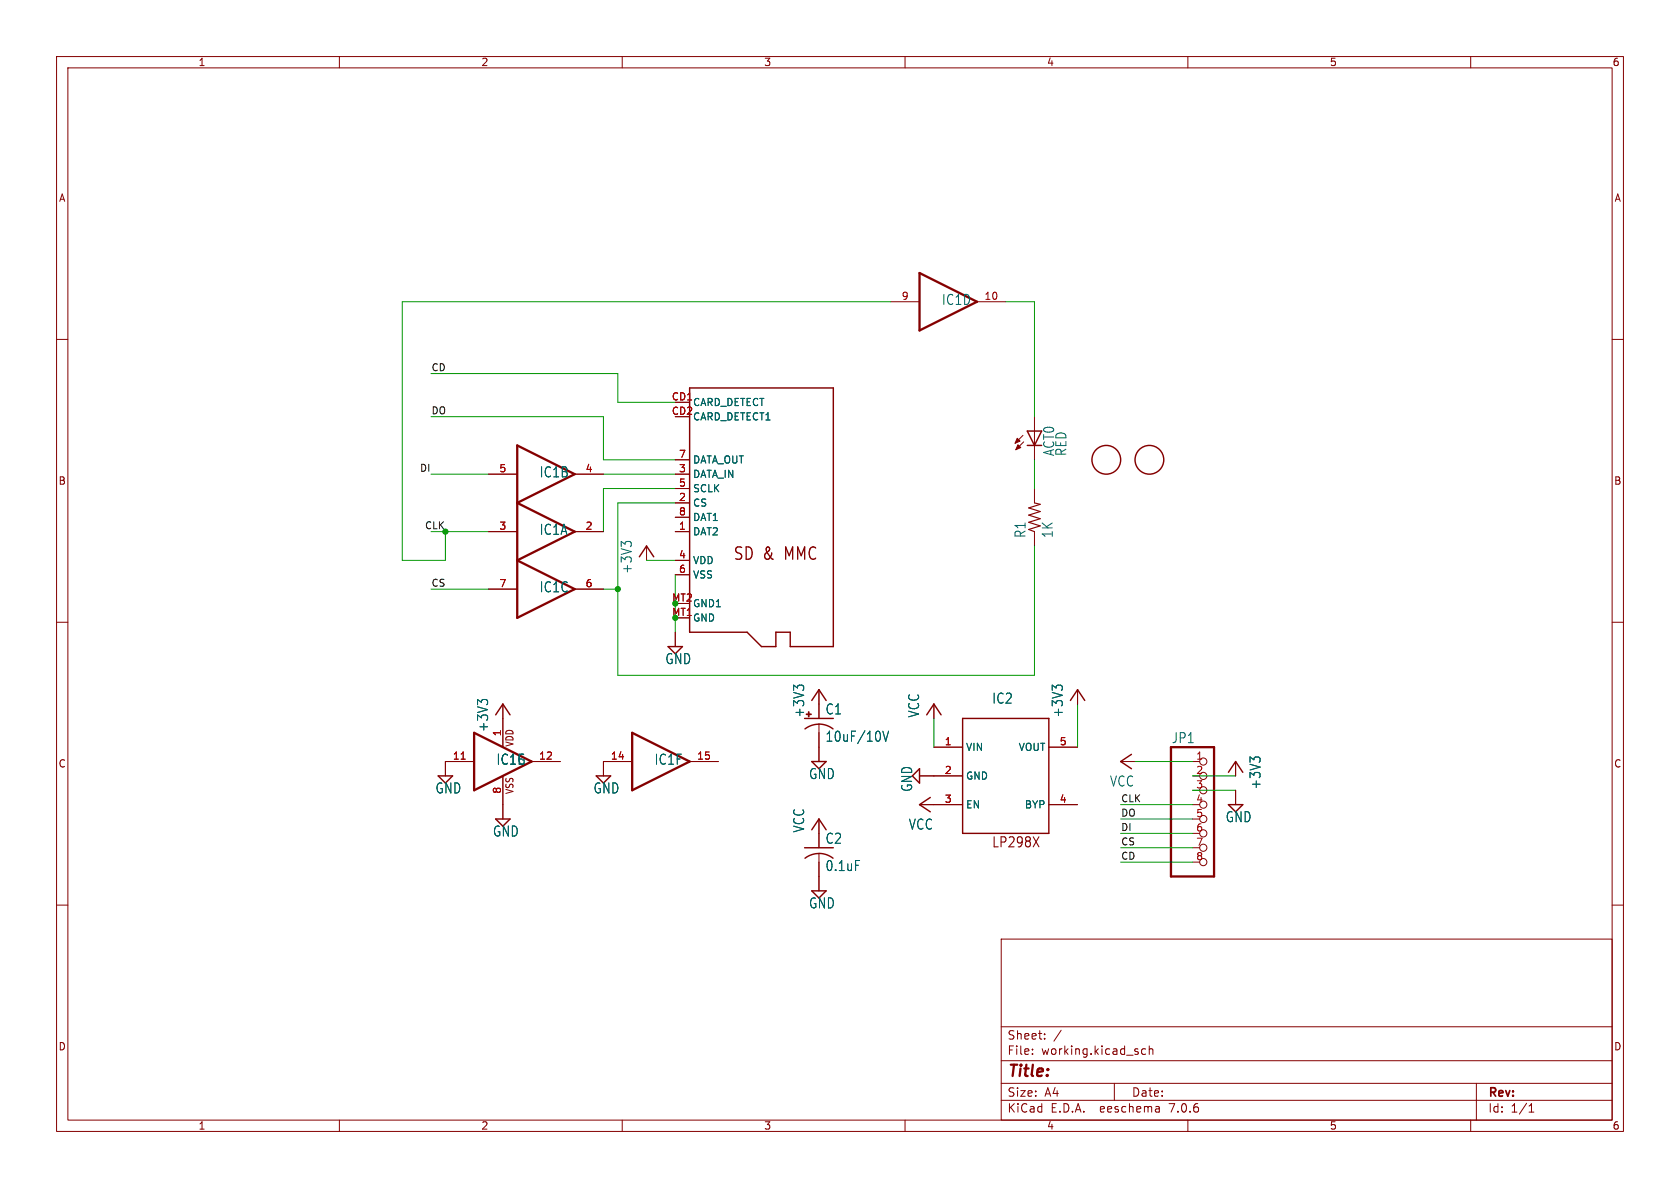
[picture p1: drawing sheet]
(kicad_sch (version 20230121) (generator eeschema)

 (paper "A4")

 (lib_symbols
  (symbol "working-eagle-import:+3V3" (power) (in_bom yes) (on_board yes)
   (property "Reference" "#+3V3" (at 0 0 0) (effects (font (size 1.27 1.27)) hide))
   (property "Value" "+3V3" (at -2.54 -5.08 90) (effects (font (size 1.778 1.5113)) (justify left bottom)))
   (property "Footprint" "" (at 0 0 0) (effects (font (size 1.27 1.27)) hide))
   (property "Datasheet" "" (at 0 0 0) (effects (font (size 1.27 1.27)) hide))
   (property "ki_locked" "" (at 0 0 0) (effects (font (size 1.27 1.27))))
   (symbol "+3V3_1_0"
    (polyline (pts (xy 0 0) (xy -1.27 -1.905)) (stroke (width 0.254) (type solid)) (fill (type none)))
    (polyline (pts (xy 1.27 -1.905) (xy 0 0)) (stroke (width 0.254) (type solid)) (fill (type none)))
    (pin power_in line (at 0 -2.54 90) (length 2.54) (name "+3V3" (effects (font (size 0 0)))) (number "1" (effects (font (size 0 0)))))))
  (symbol "working-eagle-import:4050D" (in_bom yes) (on_board yes)
   (property "Reference" "IC" (at -1.27 -0.635 0) (effects (font (size 1.778 1.5113)) (justify left bottom)))
   (property "Value" "" (at 2.54 -5.08 0) (effects (font (size 1.778 1.5113)) (justify left bottom) hide))
   (property "Footprint" "working:SO16" (at 0 0 0) (effects (font (size 1.27 1.27)) hide))
   (property "Datasheet" "" (at 0 0 0) (effects (font (size 1.27 1.27)) hide))
   (property "ki_locked" "" (at 0 0 0) (effects (font (size 1.27 1.27))))
   (symbol "4050D_1_0"
    (polyline (pts (xy -5.08 -5.08) (xy 5.08 0)) (stroke (width 0.4064) (type solid)) (fill (type none)))
    (polyline (pts (xy -5.08 5.08) (xy -5.08 -5.08)) (stroke (width 0.4064) (type solid)) (fill (type none)))
    (polyline (pts (xy 5.08 0) (xy -5.08 5.08)) (stroke (width 0.4064) (type solid)) (fill (type none)))
    (pin output line (at 10.16 0 180) (length 5.08) (name "O" (effects (font (size 0 0)))) (number "2" (effects (font (size 1.27 1.27)))))
    (pin input line (at -10.16 0 0) (length 5.08) (name "I" (effects (font (size 0 0)))) (number "3" (effects (font (size 1.27 1.27))))))
   (symbol "4050D_2_0"
    (polyline (pts (xy -5.08 -5.08) (xy 5.08 0)) (stroke (width 0.4064) (type solid)) (fill (type none)))
    (polyline (pts (xy -5.08 5.08) (xy -5.08 -5.08)) (stroke (width 0.4064) (type solid)) (fill (type none)))
    (polyline (pts (xy 5.08 0) (xy -5.08 5.08)) (stroke (width 0.4064) (type solid)) (fill (type none)))
    (pin output line (at 10.16 0 180) (length 5.08) (name "O" (effects (font (size 0 0)))) (number "4" (effects (font (size 1.27 1.27)))))
    (pin input line (at -10.16 0 0) (length 5.08) (name "I" (effects (font (size 0 0)))) (number "5" (effects (font (size 1.27 1.27))))))
   (symbol "4050D_3_0"
    (polyline (pts (xy -5.08 -5.08) (xy 5.08 0)) (stroke (width 0.4064) (type solid)) (fill (type none)))
    (polyline (pts (xy -5.08 5.08) (xy -5.08 -5.08)) (stroke (width 0.4064) (type solid)) (fill (type none)))
    (polyline (pts (xy 5.08 0) (xy -5.08 5.08)) (stroke (width 0.4064) (type solid)) (fill (type none)))
    (pin output line (at 10.16 0 180) (length 5.08) (name "O" (effects (font (size 0 0)))) (number "6" (effects (font (size 1.27 1.27)))))
    (pin input line (at -10.16 0 0) (length 5.08) (name "I" (effects (font (size 0 0)))) (number "7" (effects (font (size 1.27 1.27))))))
   (symbol "4050D_4_0"
    (polyline (pts (xy -5.08 -5.08) (xy 5.08 0)) (stroke (width 0.4064) (type solid)) (fill (type none)))
    (polyline (pts (xy -5.08 5.08) (xy -5.08 -5.08)) (stroke (width 0.4064) (type solid)) (fill (type none)))
    (polyline (pts (xy 5.08 0) (xy -5.08 5.08)) (stroke (width 0.4064) (type solid)) (fill (type none)))
    (pin output line (at 10.16 0 180) (length 5.08) (name "O" (effects (font (size 0 0)))) (number "10" (effects (font (size 1.27 1.27)))))
    (pin input line (at -10.16 0 0) (length 5.08) (name "I" (effects (font (size 0 0)))) (number "9" (effects (font (size 1.27 1.27))))))
   (symbol "4050D_5_0"
    (polyline (pts (xy -5.08 -5.08) (xy 5.08 0)) (stroke (width 0.4064) (type solid)) (fill (type none)))
    (polyline (pts (xy -5.08 5.08) (xy -5.08 -5.08)) (stroke (width 0.4064) (type solid)) (fill (type none)))
    (polyline (pts (xy 5.08 0) (xy -5.08 5.08)) (stroke (width 0.4064) (type solid)) (fill (type none)))
    (pin input line (at -10.16 0 0) (length 5.08) (name "I" (effects (font (size 0 0)))) (number "11" (effects (font (size 1.27 1.27)))))
    (pin output line (at 10.16 0 180) (length 5.08) (name "O" (effects (font (size 0 0)))) (number "12" (effects (font (size 1.27 1.27))))))
   (symbol "4050D_6_0"
    (polyline (pts (xy -5.08 -5.08) (xy 5.08 0)) (stroke (width 0.4064) (type solid)) (fill (type none)))
    (polyline (pts (xy -5.08 5.08) (xy -5.08 -5.08)) (stroke (width 0.4064) (type solid)) (fill (type none)))
    (polyline (pts (xy 5.08 0) (xy -5.08 5.08)) (stroke (width 0.4064) (type solid)) (fill (type none)))
    (pin input line (at -10.16 0 0) (length 5.08) (name "I" (effects (font (size 0 0)))) (number "14" (effects (font (size 1.27 1.27)))))
    (pin output line (at 10.16 0 180) (length 5.08) (name "O" (effects (font (size 0 0)))) (number "15" (effects (font (size 1.27 1.27))))))
   (symbol "4050D_7_0"
    (text "VDD" (at 1.905 2.54 900) (effects (font (size 1.27 1.0795)) (justify left bottom)))
    (text "VSS" (at 1.905 -5.842 900) (effects (font (size 1.27 1.0795)) (justify left bottom)))
    (pin power_in line (at 0 7.62 270) (length 5.08) (name "VDD" (effects (font (size 0 0)))) (number "1" (effects (font (size 1.27 1.27)))))
    (pin power_in line (at 0 -7.62 90) (length 5.08) (name "VSS" (effects (font (size 0 0)))) (number "8" (effects (font (size 1.27 1.27)))))))
  (symbol "working-eagle-import:C-USC0805K" (in_bom yes) (on_board yes)
   (property "Reference" "C" (at 1.016 0.635 0) (effects (font (size 1.778 1.5113)) (justify left bottom)))
   (property "Value" "" (at 1.016 -4.191 0) (effects (font (size 1.778 1.5113)) (justify left bottom)))
   (property "Footprint" "working:C0805K" (at 0 0 0) (effects (font (size 1.27 1.27)) hide))
   (property "Datasheet" "" (at 0 0 0) (effects (font (size 1.27 1.27)) hide))
   (property "ki_locked" "" (at 0 0 0) (effects (font (size 1.27 1.27))))
   (symbol "C-USC0805K_1_0"
    (arc (start 0 -1.0161) (mid -1.302 -1.2303) (end -2.4668 -1.8504) (stroke (width 0.254) (type solid)) (fill (type none)))
    (polyline (pts (xy -2.54 0) (xy 2.54 0)) (stroke (width 0.254) (type solid)) (fill (type none)))
    (polyline (pts (xy 0 -1.016) (xy 0 -2.54)) (stroke (width 0.1524) (type solid)) (fill (type none)))
    (arc (start 2.4892 -1.8541) (mid 1.3158 -1.2194) (end 0 -1) (stroke (width 0.254) (type solid)) (fill (type none)))
    (pin passive line (at 0 2.54 270) (length 2.54) (name "1" (effects (font (size 0 0)))) (number "1" (effects (font (size 0 0)))))
    (pin passive line (at 0 -5.08 90) (length 2.54) (name "2" (effects (font (size 0 0)))) (number "2" (effects (font (size 0 0)))))))
  (symbol "working-eagle-import:CPOL-USA/3216-18R" (in_bom yes) (on_board yes)
   (property "Reference" "C" (at 1.016 0.635 0) (effects (font (size 1.778 1.5113)) (justify left bottom)))
   (property "Value" "" (at 1.016 -4.191 0) (effects (font (size 1.778 1.5113)) (justify left bottom)))
   (property "Footprint" "working:A_3216-18R" (at 0 0 0) (effects (font (size 1.27 1.27)) hide))
   (property "Datasheet" "" (at 0 0 0) (effects (font (size 1.27 1.27)) hide))
   (property "ki_locked" "" (at 0 0 0) (effects (font (size 1.27 1.27))))
   (symbol "CPOL-USA/3216-18R_1_0"
    (rectangle (start -2.253 0.668) (end -1.364 0.795) (stroke (width 0) (type default)) (fill (type outline)))
    (rectangle (start -1.872 0.287) (end -1.745 1.176) (stroke (width 0) (type default)) (fill (type outline)))
    (arc (start 0 -1.0161) (mid -1.3021 -1.2303) (end -2.4669 -1.8504) (stroke (width 0.254) (type solid)) (fill (type none)))
    (polyline (pts (xy -2.54 0) (xy 2.54 0)) (stroke (width 0.254) (type solid)) (fill (type none)))
    (polyline (pts (xy 0 -1.016) (xy 0 -2.54)) (stroke (width 0.1524) (type solid)) (fill (type none)))
    (arc (start 2.4892 -1.8541) (mid 1.3158 -1.2194) (end 0 -1) (stroke (width 0.254) (type solid)) (fill (type none)))
    (pin passive line (at 0 2.54 270) (length 2.54) (name "+" (effects (font (size 0 0)))) (number "+" (effects (font (size 0 0)))))
    (pin passive line (at 0 -5.08 90) (length 2.54) (name "-" (effects (font (size 0 0)))) (number "-" (effects (font (size 0 0)))))))
  (symbol "working-eagle-import:FIDUCIAL" (in_bom yes) (on_board yes)
   (property "Reference" "" (at 0 0 0) (effects (font (size 1.27 1.27)) hide))
   (property "Value" "" (at 0 0 0) (effects (font (size 1.27 1.27)) hide))
   (property "Footprint" "working:FIDUCIAL_1MM" (at 0 0 0) (effects (font (size 1.27 1.27)) hide))
   (property "Datasheet" "" (at 0 0 0) (effects (font (size 1.27 1.27)) hide))
   (property "ki_locked" "" (at 0 0 0) (effects (font (size 1.27 1.27))))
   (symbol "FIDUCIAL_1_0"
    (circle (center 0 0) (radius 2.54) (stroke (width 0.254) (type solid)) (fill (type none)))))
  (symbol "working-eagle-import:GND" (power) (in_bom yes) (on_board yes)
   (property "Reference" "#SUPPLY" (at 0 0 0) (effects (font (size 1.27 1.27)) hide))
   (property "Value" "GND" (at -1.905 -3.175 0) (effects (font (size 1.778 1.5113)) (justify left bottom)))
   (property "Footprint" "" (at 0 0 0) (effects (font (size 1.27 1.27)) hide))
   (property "Datasheet" "" (at 0 0 0) (effects (font (size 1.27 1.27)) hide))
   (property "ki_locked" "" (at 0 0 0) (effects (font (size 1.27 1.27))))
   (symbol "GND_1_0"
    (polyline (pts (xy -1.27 0) (xy 1.27 0)) (stroke (width 0.254) (type solid)) (fill (type none)))
    (polyline (pts (xy 0 -1.27) (xy -1.27 0)) (stroke (width 0.254) (type solid)) (fill (type none)))
    (polyline (pts (xy 1.27 0) (xy 0 -1.27)) (stroke (width 0.254) (type solid)) (fill (type none)))
    (pin power_in line (at 0 2.54 270) (length 2.54) (name "GND" (effects (font (size 0 0)))) (number "1" (effects (font (size 0 0)))))))
  (symbol "working-eagle-import:LEDCHIP-LED0805" (in_bom yes) (on_board yes)
   (property "Reference" "LED" (at 3.556 -4.572 90) (effects (font (size 1.778 1.5113)) (justify left bottom)))
   (property "Value" "" (at 5.715 -4.572 90) (effects (font (size 1.778 1.5113)) (justify left bottom)))
   (property "Footprint" "working:CHIP-LED0805" (at 0 0 0) (effects (font (size 1.27 1.27)) hide))
   (property "Datasheet" "" (at 0 0 0) (effects (font (size 1.27 1.27)) hide))
   (property "ki_locked" "" (at 0 0 0) (effects (font (size 1.27 1.27))))
   (symbol "LEDCHIP-LED0805_1_0"
    (polyline (pts (xy -2.032 -0.762) (xy -3.429 -2.159)) (stroke (width 0.1524) (type solid)) (fill (type none)))
    (polyline (pts (xy -1.905 -1.905) (xy -3.302 -3.302)) (stroke (width 0.1524) (type solid)) (fill (type none)))
    (polyline (pts (xy 0 -2.54) (xy -1.27 -2.54)) (stroke (width 0.254) (type solid)) (fill (type none)))
    (polyline (pts (xy 0 -2.54) (xy -1.27 0)) (stroke (width 0.254) (type solid)) (fill (type none)))
    (polyline (pts (xy 0 0) (xy -1.27 0)) (stroke (width 0.254) (type solid)) (fill (type none)))
    (polyline (pts (xy 0 0) (xy 0 -2.54)) (stroke (width 0.1524) (type solid)) (fill (type none)))
    (polyline (pts (xy 1.27 -2.54) (xy 0 -2.54)) (stroke (width 0.254) (type solid)) (fill (type none)))
    (polyline (pts (xy 1.27 0) (xy 0 -2.54)) (stroke (width 0.254) (type solid)) (fill (type none)))
    (polyline (pts (xy 1.27 0) (xy 0 0)) (stroke (width 0.254) (type solid)) (fill (type none)))
    (polyline (pts (xy -3.429 -2.159) (xy -3.048 -1.27) (xy -2.54 -1.778)) (stroke (width 0.1524) (type solid)) (fill (type outline)))
    (polyline (pts (xy -3.302 -3.302) (xy -2.921 -2.413) (xy -2.413 -2.921)) (stroke (width 0.1524) (type solid)) (fill (type outline)))
    (pin passive line (at 0 2.54 270) (length 2.54) (name "A" (effects (font (size 0 0)))) (number "A" (effects (font (size 0 0)))))
    (pin passive line (at 0 -5.08 90) (length 2.54) (name "C" (effects (font (size 0 0)))) (number "C" (effects (font (size 0 0)))))))
  (symbol "working-eagle-import:LP298XS" (in_bom yes) (on_board yes)
   (property "Reference" "IC" (at -12.7 -5.08 90) (effects (font (size 1.778 1.5113)) (justify left bottom)))
   (property "Value" "" (at 0 0 0) (effects (font (size 1.27 1.27)) hide))
   (property "Footprint" "working:SOT23-5L" (at 0 0 0) (effects (font (size 1.27 1.27)) hide))
   (property "Datasheet" "" (at 0 0 0) (effects (font (size 1.27 1.27)) hide))
   (property "ki_locked" "" (at 0 0 0) (effects (font (size 1.27 1.27))))
   (symbol "LP298XS_1_0"
    (polyline (pts (xy -10.16 -10.16) (xy 10.16 -10.16)) (stroke (width 0.254) (type solid)) (fill (type none)))
    (polyline (pts (xy -10.16 5.08) (xy -10.16 -10.16)) (stroke (width 0.254) (type solid)) (fill (type none)))
    (polyline (pts (xy 10.16 -10.16) (xy 10.16 5.08)) (stroke (width 0.254) (type solid)) (fill (type none)))
    (polyline (pts (xy 10.16 5.08) (xy -10.16 5.08)) (stroke (width 0.254) (type solid)) (fill (type none)))
    (text "LP298X" (at 12.7 -5.08 900) (effects (font (size 1.778 1.5113)) (justify left bottom)))
    (pin bidirectional line (at -5.08 -15.24 90) (length 5.08) (name "VIN" (effects (font (size 1.27 1.27)))) (number "1" (effects (font (size 1.27 1.27)))))
    (pin bidirectional line (at 0 -15.24 90) (length 5.08) (name "GND" (effects (font (size 1.27 1.27)))) (number "2" (effects (font (size 1.27 1.27)))))
    (pin bidirectional line (at 5.08 -15.24 90) (length 5.08) (name "EN" (effects (font (size 1.27 1.27)))) (number "3" (effects (font (size 1.27 1.27)))))
    (pin bidirectional line (at 5.08 10.16 270) (length 5.08) (name "BYP" (effects (font (size 1.27 1.27)))) (number "4" (effects (font (size 1.27 1.27)))))
    (pin bidirectional line (at -5.08 10.16 270) (length 5.08) (name "VOUT" (effects (font (size 1.27 1.27)))) (number "5" (effects (font (size 1.27 1.27)))))))
  (symbol "working-eagle-import:MICROSD" (in_bom yes) (on_board yes)
   (property "Reference" "" (at 0 0 0) (effects (font (size 1.27 1.27)) hide))
   (property "Value" "" (at 0 0 0) (effects (font (size 1.27 1.27)) hide))
   (property "Footprint" "working:MICROSD" (at 0 0 0) (effects (font (size 1.27 1.27)) hide))
   (property "Datasheet" "" (at 0 0 0) (effects (font (size 1.27 1.27)) hide))
   (property "ki_locked" "" (at 0 0 0) (effects (font (size 1.27 1.27))))
   (symbol "MICROSD_1_0"
    (polyline (pts (xy -15.24 -22.86) (xy -5.08 -22.86)) (stroke (width 0.254) (type solid)) (fill (type none)))
    (polyline (pts (xy -15.24 20.32) (xy -15.24 -22.86)) (stroke (width 0.254) (type solid)) (fill (type none)))
    (polyline (pts (xy -5.08 -22.86) (xy -2.54 -25.4)) (stroke (width 0.254) (type solid)) (fill (type none)))
    (polyline (pts (xy -2.54 -25.4) (xy 0 -25.4)) (stroke (width 0.254) (type solid)) (fill (type none)))
    (polyline (pts (xy 0 -25.4) (xy 0 -22.86)) (stroke (width 0.254) (type solid)) (fill (type none)))
    (polyline (pts (xy 0 -22.86) (xy 2.54 -22.86)) (stroke (width 0.254) (type solid)) (fill (type none)))
    (polyline (pts (xy 2.54 -25.4) (xy 10.16 -25.4)) (stroke (width 0.254) (type solid)) (fill (type none)))
    (polyline (pts (xy 2.54 -22.86) (xy 2.54 -25.4)) (stroke (width 0.254) (type solid)) (fill (type none)))
    (polyline (pts (xy 10.16 -25.4) (xy 10.16 20.32)) (stroke (width 0.254) (type solid)) (fill (type none)))
    (polyline (pts (xy 10.16 20.32) (xy -15.24 20.32)) (stroke (width 0.254) (type solid)) (fill (type none)))
    (text "SD & MMC" (at -7.62 -10.16 0) (effects (font (size 2.1844 1.8567)) (justify left bottom)))
    (pin bidirectional line (at -17.78 -5.08 0) (length 2.54) (name "DAT2" (effects (font (size 1.27 1.27)))) (number "1" (effects (font (size 1.27 1.27)))))
    (pin input line (at -17.78 0 0) (length 2.54) (name "CS" (effects (font (size 1.27 1.27)))) (number "2" (effects (font (size 1.27 1.27)))))
    (pin input line (at -17.78 5.08 0) (length 2.54) (name "DATA_IN" (effects (font (size 1.27 1.27)))) (number "3" (effects (font (size 1.27 1.27)))))
    (pin power_in line (at -17.78 -10.16 0) (length 2.54) (name "VDD" (effects (font (size 1.27 1.27)))) (number "4" (effects (font (size 1.27 1.27)))))
    (pin input line (at -17.78 2.54 0) (length 2.54) (name "SCLK" (effects (font (size 1.27 1.27)))) (number "5" (effects (font (size 1.27 1.27)))))
    (pin power_in line (at -17.78 -12.7 0) (length 2.54) (name "VSS" (effects (font (size 1.27 1.27)))) (number "6" (effects (font (size 1.27 1.27)))))
    (pin output line (at -17.78 7.62 0) (length 2.54) (name "DATA_OUT" (effects (font (size 1.27 1.27)))) (number "7" (effects (font (size 1.27 1.27)))))
    (pin bidirectional line (at -17.78 -2.54 0) (length 2.54) (name "DAT1" (effects (font (size 1.27 1.27)))) (number "8" (effects (font (size 1.27 1.27)))))
    (pin passive line (at -17.78 17.78 0) (length 2.54) (name "CARD_DETECT" (effects (font (size 1.27 1.27)))) (number "CD1" (effects (font (size 1.27 1.27)))))
    (pin passive line (at -17.78 15.24 0) (length 2.54) (name "CARD_DETECT1" (effects (font (size 1.27 1.27)))) (number "CD2" (effects (font (size 1.27 1.27)))))
    (pin power_in line (at -17.78 -20.32 0) (length 2.54) (name "GND" (effects (font (size 1.27 1.27)))) (number "MT1" (effects (font (size 1.27 1.27)))))
    (pin power_in line (at -17.78 -17.78 0) (length 2.54) (name "GND1" (effects (font (size 1.27 1.27)))) (number "MT2" (effects (font (size 1.27 1.27)))))))
  (symbol "working-eagle-import:PINHD-1X8BIG" (in_bom yes) (on_board yes)
   (property "Reference" "JP" (at -6.35 10.795 0) (effects (font (size 1.778 1.5113)) (justify left bottom)))
   (property "Value" "" (at -6.35 -15.24 0) (effects (font (size 1.778 1.5113)) (justify left bottom)))
   (property "Footprint" "working:1X08-BIG" (at 0 0 0) (effects (font (size 1.27 1.27)) hide))
   (property "Datasheet" "" (at 0 0 0) (effects (font (size 1.27 1.27)) hide))
   (property "ki_locked" "" (at 0 0 0) (effects (font (size 1.27 1.27))))
   (symbol "PINHD-1X8BIG_1_0"
    (polyline (pts (xy -6.35 -12.7) (xy 1.27 -12.7)) (stroke (width 0.4064) (type solid)) (fill (type none)))
    (polyline (pts (xy -6.35 10.16) (xy -6.35 -12.7)) (stroke (width 0.4064) (type solid)) (fill (type none)))
    (polyline (pts (xy 1.27 -12.7) (xy 1.27 10.16)) (stroke (width 0.4064) (type solid)) (fill (type none)))
    (polyline (pts (xy 1.27 10.16) (xy -6.35 10.16)) (stroke (width 0.4064) (type solid)) (fill (type none)))
    (pin passive inverted (at -2.54 7.62 0) (length 2.54) (name "1" (effects (font (size 0 0)))) (number "1" (effects (font (size 1.27 1.27)))))
    (pin passive inverted (at -2.54 5.08 0) (length 2.54) (name "2" (effects (font (size 0 0)))) (number "2" (effects (font (size 1.27 1.27)))))
    (pin passive inverted (at -2.54 2.54 0) (length 2.54) (name "3" (effects (font (size 0 0)))) (number "3" (effects (font (size 1.27 1.27)))))
    (pin passive inverted (at -2.54 0 0) (length 2.54) (name "4" (effects (font (size 0 0)))) (number "4" (effects (font (size 1.27 1.27)))))
    (pin passive inverted (at -2.54 -2.54 0) (length 2.54) (name "5" (effects (font (size 0 0)))) (number "5" (effects (font (size 1.27 1.27)))))
    (pin passive inverted (at -2.54 -5.08 0) (length 2.54) (name "6" (effects (font (size 0 0)))) (number "6" (effects (font (size 1.27 1.27)))))
    (pin passive inverted (at -2.54 -7.62 0) (length 2.54) (name "7" (effects (font (size 0 0)))) (number "7" (effects (font (size 1.27 1.27)))))
    (pin passive inverted (at -2.54 -10.16 0) (length 2.54) (name "8" (effects (font (size 0 0)))) (number "8" (effects (font (size 1.27 1.27)))))))
  (symbol "working-eagle-import:R-US_R0805" (in_bom yes) (on_board yes)
   (property "Reference" "R" (at -3.81 1.4986 0) (effects (font (size 1.778 1.5113)) (justify left bottom)))
   (property "Value" "" (at -3.81 -3.302 0) (effects (font (size 1.778 1.5113)) (justify left bottom)))
   (property "Footprint" "working:R0805" (at 0 0 0) (effects (font (size 1.27 1.27)) hide))
   (property "Datasheet" "" (at 0 0 0) (effects (font (size 1.27 1.27)) hide))
   (property "ki_locked" "" (at 0 0 0) (effects (font (size 1.27 1.27))))
   (symbol "R-US_R0805_1_0"
    (polyline (pts (xy -2.54 0) (xy -2.159 1.016)) (stroke (width 0.2032) (type solid)) (fill (type none)))
    (polyline (pts (xy -2.159 1.016) (xy -1.524 -1.016)) (stroke (width 0.2032) (type solid)) (fill (type none)))
    (polyline (pts (xy -1.524 -1.016) (xy -0.889 1.016)) (stroke (width 0.2032) (type solid)) (fill (type none)))
    (polyline (pts (xy -0.889 1.016) (xy -0.254 -1.016)) (stroke (width 0.2032) (type solid)) (fill (type none)))
    (polyline (pts (xy -0.254 -1.016) (xy 0.381 1.016)) (stroke (width 0.2032) (type solid)) (fill (type none)))
    (polyline (pts (xy 0.381 1.016) (xy 1.016 -1.016)) (stroke (width 0.2032) (type solid)) (fill (type none)))
    (polyline (pts (xy 1.016 -1.016) (xy 1.651 1.016)) (stroke (width 0.2032) (type solid)) (fill (type none)))
    (polyline (pts (xy 1.651 1.016) (xy 2.286 -1.016)) (stroke (width 0.2032) (type solid)) (fill (type none)))
    (polyline (pts (xy 2.286 -1.016) (xy 2.54 0)) (stroke (width 0.2032) (type solid)) (fill (type none)))
    (pin passive line (at -5.08 0 0) (length 2.54) (name "1" (effects (font (size 0 0)))) (number "1" (effects (font (size 0 0)))))
    (pin passive line (at 5.08 0 180) (length 2.54) (name "2" (effects (font (size 0 0)))) (number "2" (effects (font (size 0 0)))))))
  (symbol "working-eagle-import:VCC" (power) (in_bom yes) (on_board yes)
   (property "Reference" "#P+" (at 0 0 0) (effects (font (size 1.27 1.27)) hide))
   (property "Value" "VCC" (at -2.54 -2.54 90) (effects (font (size 1.778 1.5113)) (justify left bottom)))
   (property "Footprint" "" (at 0 0 0) (effects (font (size 1.27 1.27)) hide))
   (property "Datasheet" "" (at 0 0 0) (effects (font (size 1.27 1.27)) hide))
   (property "ki_locked" "" (at 0 0 0) (effects (font (size 1.27 1.27))))
   (symbol "VCC_1_0"
    (polyline (pts (xy 0 0) (xy -1.27 -1.905)) (stroke (width 0.254) (type solid)) (fill (type none)))
    (polyline (pts (xy 1.27 -1.905) (xy 0 0)) (stroke (width 0.254) (type solid)) (fill (type none)))
    (pin power_in line (at 0 -2.54 90) (length 2.54) (name "VCC" (effects (font (size 0 0)))) (number "1" (effects (font (size 0 0))))))))

 (junction (at 119.38 106.68) (diameter 0) (color 0 0 0 0))
 (junction (at 78.74 93.98) (diameter 0) (color 0 0 0 0))
 (junction (at 109.22 104.14) (diameter 0) (color 0 0 0 0))
 (junction (at 119.38 109.22) (diameter 0) (color 0 0 0 0))

 (wire (pts (xy 182.88 81.28) (xy 182.88 86.36)) (stroke (width 0.1524) (type solid)))
 (wire (pts (xy 157.48 53.34) (xy 71.12 53.34)) (stroke (width 0.1524) (type solid)))
 (wire (pts (xy 210.82 147.32) (xy 198.12 147.32)) (stroke (width 0.1524) (type solid)))
 (wire (pts (xy 218.44 137.16) (xy 210.82 137.16)) (stroke (width 0.1524) (type solid)))
 (wire (pts (xy 119.38 109.22) (xy 119.38 111.76)) (stroke (width 0.1524) (type solid)))
 (wire (pts (xy 210.82 152.4) (xy 198.12 152.4)) (stroke (width 0.1524) (type solid)))
 (wire (pts (xy 71.12 99.06) (xy 78.74 99.06)) (stroke (width 0.1524) (type solid)))
 (wire (pts (xy 109.22 88.9) (xy 119.38 88.9)) (stroke (width 0.1524) (type solid)))
 (wire (pts (xy 86.36 93.98) (xy 78.74 93.98)) (stroke (width 0.1524) (type solid)))
 (wire (pts (xy 106.68 81.28) (xy 106.68 73.66)) (stroke (width 0.1524) (type solid)))
 (wire (pts (xy 86.36 83.82) (xy 76.2 83.82)) (stroke (width 0.1524) (type solid)))
 (wire (pts (xy 119.38 71.12) (xy 109.22 71.12)) (stroke (width 0.1524) (type solid)))
 (wire (pts (xy 119.38 106.68) (xy 119.38 109.22)) (stroke (width 0.1524) (type solid)))
 (wire (pts (xy 109.22 104.14) (xy 109.22 119.38)) (stroke (width 0.1524) (type solid)))
 (wire (pts (xy 106.68 104.14) (xy 109.22 104.14)) (stroke (width 0.1524) (type solid)))
 (wire (pts (xy 109.22 104.14) (xy 109.22 88.9)) (stroke (width 0.1524) (type solid)))
 (wire (pts (xy 78.74 99.06) (xy 78.74 93.98)) (stroke (width 0.1524) (type solid)))
 (wire (pts (xy 182.88 119.38) (xy 182.88 96.52)) (stroke (width 0.1524) (type solid)))
 (wire (pts (xy 109.22 71.12) (xy 109.22 66.04)) (stroke (width 0.1524) (type solid)))
 (wire (pts (xy 119.38 101.6) (xy 119.38 106.68)) (stroke (width 0.1524) (type solid)))
 (wire (pts (xy 106.68 83.82) (xy 119.38 83.82)) (stroke (width 0.1524) (type solid)))
 (wire (pts (xy 210.82 142.24) (xy 198.12 142.24)) (stroke (width 0.1524) (type solid)))
 (wire (pts (xy 109.22 66.04) (xy 76.2 66.04)) (stroke (width 0.1524) (type solid)))
 (wire (pts (xy 71.12 53.34) (xy 71.12 99.06)) (stroke (width 0.1524) (type solid)))
 (wire (pts (xy 78.74 93.98) (xy 76.2 93.98)) (stroke (width 0.1524) (type solid)))
 (wire (pts (xy 106.68 86.36) (xy 119.38 86.36)) (stroke (width 0.1524) (type solid)))
 (wire (pts (xy 177.8 53.34) (xy 182.88 53.34)) (stroke (width 0.1524) (type solid)))
 (wire (pts (xy 200.66 134.62) (xy 210.82 134.62)) (stroke (width 0.1524) (type solid)))
 (wire (pts (xy 119.38 81.28) (xy 106.68 81.28)) (stroke (width 0.1524) (type solid)))
 (wire (pts (xy 114.3 99.06) (xy 119.38 99.06)) (stroke (width 0.1524) (type solid)))
 (wire (pts (xy 182.88 53.34) (xy 182.88 73.66)) (stroke (width 0.1524) (type solid)))
 (wire (pts (xy 109.22 119.38) (xy 182.88 119.38)) (stroke (width 0.1524) (type solid)))
 (wire (pts (xy 190.5 124.46) (xy 190.5 132.08)) (stroke (width 0.1524) (type solid)))
 (wire (pts (xy 210.82 149.86) (xy 198.12 149.86)) (stroke (width 0.1524) (type solid)))
 (wire (pts (xy 218.44 139.7) (xy 210.82 139.7)) (stroke (width 0.1524) (type solid)))
 (wire (pts (xy 86.36 104.14) (xy 76.2 104.14)) (stroke (width 0.1524) (type solid)))
 (wire (pts (xy 106.68 93.98) (xy 106.68 86.36)) (stroke (width 0.1524) (type solid)))
 (wire (pts (xy 210.82 144.78) (xy 198.12 144.78)) (stroke (width 0.1524) (type solid)))
 (wire (pts (xy 165.1 132.08) (xy 165.1 127)) (stroke (width 0.1524) (type solid)))
 (wire (pts (xy 76.2 73.66) (xy 106.68 73.66)) (stroke (width 0.1524) (type solid)))

 (label "CD" (at 198.12 152.4 0) (fields_autoplaced) (effects (font (size 1.2446 1.2446)) (justify left bottom)))
 (label "CLK" (at 78.74 93.98 180) (fields_autoplaced) (effects (font (size 1.2446 1.2446)) (justify right bottom)))
 (label "CLK" (at 198.12 142.24 0) (fields_autoplaced) (effects (font (size 1.2446 1.2446)) (justify left bottom)))
 (label "DO" (at 76.2 73.66 0) (fields_autoplaced) (effects (font (size 1.2446 1.2446)) (justify left bottom)))
 (label "CS" (at 198.12 149.86 0) (fields_autoplaced) (effects (font (size 1.2446 1.2446)) (justify left bottom)))
 (label "DI" (at 198.12 147.32 0) (fields_autoplaced) (effects (font (size 1.2446 1.2446)) (justify left bottom)))
 (label "DI" (at 76.2 83.82 180) (fields_autoplaced) (effects (font (size 1.2446 1.2446)) (justify right bottom)))
 (label "CS" (at 76.2 104.14 0) (fields_autoplaced) (effects (font (size 1.2446 1.2446)) (justify left bottom)))
 (label "DO" (at 198.12 144.78 0) (fields_autoplaced) (effects (font (size 1.2446 1.2446)) (justify left bottom)))
 (label "CD" (at 76.2 66.04 0) (fields_autoplaced) (effects (font (size 1.2446 1.2446)) (justify left bottom)))

 (symbol (lib_id "working-eagle-import:4050D") (at 96.52 104.14 0) (unit 3) (in_bom yes) (on_board yes) (dnp no)
  (property "Reference" "IC1" (at 95.25 104.775 0) (effects (font (size 1.778 1.5113)) (justify left bottom)))
  (property "Value" "4050D" (at 99.06 109.22 0) (effects (font (size 1.778 1.5113)) (justify left bottom) hide))
  (property "Footprint" "working:SO16" (at 96.52 104.14 0) (effects (font (size 1.27 1.27)) hide))
  (property "Datasheet" "" (at 96.52 104.14 0) (effects (font (size 1.27 1.27)) hide)) (pin "2") (pin "3") (pin "4") (pin "5") (pin "6") (pin "7") (pin "10") (pin "9") (pin "11") (pin "12") (pin "14") (pin "15") (pin "1") (pin "8"))

 (symbol (lib_id "working-eagle-import:VCC") (at 165.1 124.46 0) (unit 1) (in_bom yes) (on_board yes) (dnp no)
  (property "Reference" "#P+2" (at 165.1 124.46 0) (effects (font (size 1.27 1.27)) hide))
  (property "Value" "VCC" (at 162.56 127 90) (effects (font (size 1.778 1.5113)) (justify left bottom)))
  (property "Footprint" "" (at 165.1 124.46 0) (effects (font (size 1.27 1.27)) hide))
  (property "Datasheet" "" (at 165.1 124.46 0) (effects (font (size 1.27 1.27)) hide)) (pin "1"))

 (symbol (lib_id "working-eagle-import:GND") (at 144.78 157.48 0) (unit 1) (in_bom yes) (on_board yes) (dnp no)
  (property "Reference" "#SUPPLY4" (at 144.78 157.48 0) (effects (font (size 1.27 1.27)) hide))
  (property "Value" "GND" (at 142.875 160.655 0) (effects (font (size 1.778 1.5113)) (justify left bottom)))
  (property "Footprint" "" (at 144.78 157.48 0) (effects (font (size 1.27 1.27)) hide))
  (property "Datasheet" "" (at 144.78 157.48 0) (effects (font (size 1.27 1.27)) hide)) (pin "1"))

 (symbol (lib_id "working-eagle-import:C-USC0805K") (at 144.78 149.86 0) (unit 1) (in_bom yes) (on_board yes) (dnp no)
  (property "Reference" "C2" (at 145.796 149.225 0) (effects (font (size 1.778 1.5113)) (justify left bottom)))
  (property "Value" "0.1uF" (at 145.796 154.051 0) (effects (font (size 1.778 1.5113)) (justify left bottom)))
  (property "Footprint" "working:C0805K" (at 144.78 149.86 0) (effects (font (size 1.27 1.27)) hide))
  (property "Datasheet" "" (at 144.78 149.86 0) (effects (font (size 1.27 1.27)) hide)) (pin "1") (pin "2"))

 (symbol (lib_id "working-eagle-import:R-US_R0805") (at 182.88 91.44 90) (unit 1) (in_bom yes) (on_board yes) (dnp no)
  (property "Reference" "R1" (at 181.3814 95.25 0) (effects (font (size 1.778 1.5113)) (justify left bottom)))
  (property "Value" "1K" (at 186.182 95.25 0) (effects (font (size 1.778 1.5113)) (justify left bottom)))
  (property "Footprint" "working:R0805" (at 182.88 91.44 0) (effects (font (size 1.27 1.27)) hide))
  (property "Datasheet" "" (at 182.88 91.44 0) (effects (font (size 1.27 1.27)) hide)) (pin "1") (pin "2"))

 (symbol (lib_id "working-eagle-import:VCC") (at 162.56 142.24 90) (unit 1) (in_bom yes) (on_board yes) (dnp no)
  (property "Reference" "#P+3" (at 162.56 142.24 0) (effects (font (size 1.27 1.27)) hide))
  (property "Value" "VCC" (at 165.1 144.78 90) (effects (font (size 1.778 1.5113)) (justify left bottom)))
  (property "Footprint" "" (at 162.56 142.24 0) (effects (font (size 1.27 1.27)) hide))
  (property "Datasheet" "" (at 162.56 142.24 0) (effects (font (size 1.27 1.27)) hide)) (pin "1"))

 (symbol (lib_id "working-eagle-import:4050D") (at 96.52 83.82 0) (unit 2) (in_bom yes) (on_board yes) (dnp no)
  (property "Reference" "IC1" (at 95.25 84.455 0) (effects (font (size 1.778 1.5113)) (justify left bottom)))
  (property "Value" "4050D" (at 99.06 88.9 0) (effects (font (size 1.778 1.5113)) (justify left bottom) hide))
  (property "Footprint" "working:SO16" (at 96.52 83.82 0) (effects (font (size 1.27 1.27)) hide))
  (property "Datasheet" "" (at 96.52 83.82 0) (effects (font (size 1.27 1.27)) hide)) (pin "2") (pin "3") (pin "4") (pin "5") (pin "6") (pin "7") (pin "10") (pin "9") (pin "11") (pin "12") (pin "14") (pin "15") (pin "1") (pin "8"))

 (symbol (lib_id "working-eagle-import:GND") (at 144.78 134.62 0) (unit 1) (in_bom yes) (on_board yes) (dnp no)
  (property "Reference" "#SUPPLY5" (at 144.78 134.62 0) (effects (font (size 1.27 1.27)) hide))
  (property "Value" "GND" (at 142.875 137.795 0) (effects (font (size 1.778 1.5113)) (justify left bottom)))
  (property "Footprint" "" (at 144.78 134.62 0) (effects (font (size 1.27 1.27)) hide))
  (property "Datasheet" "" (at 144.78 134.62 0) (effects (font (size 1.27 1.27)) hide)) (pin "1"))

 (symbol (lib_id "working-eagle-import:FIDUCIAL") (at 203.2 81.28 0) (unit 1) (in_bom yes) (on_board yes) (dnp no)
  (property "Reference" "U$1" (at 203.2 81.28 0) (effects (font (size 1.27 1.27)) hide))
  (property "Value" "FIDUCIAL" (at 203.2 81.28 0) (effects (font (size 1.27 1.27)) hide))
  (property "Footprint" "working:FIDUCIAL_1MM" (at 203.2 81.28 0) (effects (font (size 1.27 1.27)) hide))
  (property "Datasheet" "" (at 203.2 81.28 0) (effects (font (size 1.27 1.27)) hide)))

 (symbol (lib_id "working-eagle-import:VCC") (at 198.12 134.62 90) (unit 1) (in_bom yes) (on_board yes) (dnp no)
  (property "Reference" "#P+4" (at 198.12 134.62 0) (effects (font (size 1.27 1.27)) hide))
  (property "Value" "VCC" (at 200.66 137.16 90) (effects (font (size 1.778 1.5113)) (justify left bottom)))
  (property "Footprint" "" (at 198.12 134.62 0) (effects (font (size 1.27 1.27)) hide))
  (property "Datasheet" "" (at 198.12 134.62 0) (effects (font (size 1.27 1.27)) hide)) (pin "1"))

 (symbol (lib_id "working-eagle-import:MICROSD") (at 137.16 88.9 0) (unit 1) (in_bom yes) (on_board yes) (dnp no)
  (property "Reference" "X1" (at 137.16 88.9 0) (effects (font (size 1.27 1.27)) hide))
  (property "Value" "MICROSD" (at 137.16 88.9 0) (effects (font (size 1.27 1.27)) hide))
  (property "Footprint" "working:MICROSD" (at 137.16 88.9 0) (effects (font (size 1.27 1.27)) hide))
  (property "Datasheet" "" (at 137.16 88.9 0) (effects (font (size 1.27 1.27)) hide)) (pin "1") (pin "2") (pin "3") (pin "4") (pin "5") (pin "6") (pin "7") (pin "8") (pin "CD1") (pin "CD2") (pin "MT1") (pin "MT2"))

 (symbol (lib_id "working-eagle-import:GND") (at 78.74 137.16 0) (unit 1) (in_bom yes) (on_board yes) (dnp no)
  (property "Reference" "#SUPPLY8" (at 78.74 137.16 0) (effects (font (size 1.27 1.27)) hide))
  (property "Value" "GND" (at 76.835 140.335 0) (effects (font (size 1.778 1.5113)) (justify left bottom)))
  (property "Footprint" "" (at 78.74 137.16 0) (effects (font (size 1.27 1.27)) hide))
  (property "Datasheet" "" (at 78.74 137.16 0) (effects (font (size 1.27 1.27)) hide)) (pin "1"))

 (symbol (lib_id "working-eagle-import:GND") (at 88.9 144.78 0) (unit 1) (in_bom yes) (on_board yes) (dnp no)
  (property "Reference" "#SUPPLY3" (at 88.9 144.78 0) (effects (font (size 1.27 1.27)) hide))
  (property "Value" "GND" (at 86.995 147.955 0) (effects (font (size 1.778 1.5113)) (justify left bottom)))
  (property "Footprint" "" (at 88.9 144.78 0) (effects (font (size 1.27 1.27)) hide))
  (property "Datasheet" "" (at 88.9 144.78 0) (effects (font (size 1.27 1.27)) hide)) (pin "1"))

 (symbol (lib_id "working-eagle-import:+3V3") (at 190.5 121.92 0) (unit 1) (in_bom yes) (on_board yes) (dnp no)
  (property "Reference" "#+3V1" (at 190.5 121.92 0) (effects (font (size 1.27 1.27)) hide))
  (property "Value" "+3V3" (at 187.96 127 90) (effects (font (size 1.778 1.5113)) (justify left bottom)))
  (property "Footprint" "" (at 190.5 121.92 0) (effects (font (size 1.27 1.27)) hide))
  (property "Datasheet" "" (at 190.5 121.92 0) (effects (font (size 1.27 1.27)) hide)) (pin "1"))

 (symbol (lib_id "working-eagle-import:LEDCHIP-LED0805") (at 182.88 76.2 0) (unit 1) (in_bom yes) (on_board yes) (dnp no)
  (property "Reference" "ACT0" (at 186.436 80.772 90) (effects (font (size 1.778 1.5113)) (justify left bottom)))
  (property "Value" "RED" (at 188.595 80.772 90) (effects (font (size 1.778 1.5113)) (justify left bottom)))
  (property "Footprint" "working:CHIP-LED0805" (at 182.88 76.2 0) (effects (font (size 1.27 1.27)) hide))
  (property "Datasheet" "" (at 182.88 76.2 0) (effects (font (size 1.27 1.27)) hide)) (pin "A") (pin "C"))

 (symbol (lib_id "working-eagle-import:+3V3") (at 114.3 96.52 0) (unit 1) (in_bom yes) (on_board yes) (dnp no)
  (property "Reference" "#+3V2" (at 114.3 96.52 0) (effects (font (size 1.27 1.27)) hide))
  (property "Value" "+3V3" (at 111.76 101.6 90) (effects (font (size 1.778 1.5113)) (justify left bottom)))
  (property "Footprint" "" (at 114.3 96.52 0) (effects (font (size 1.27 1.27)) hide))
  (property "Datasheet" "" (at 114.3 96.52 0) (effects (font (size 1.27 1.27)) hide)) (pin "1"))

 (symbol (lib_id "working-eagle-import:VCC") (at 144.78 144.78 0) (unit 1) (in_bom yes) (on_board yes) (dnp no)
  (property "Reference" "#P+1" (at 144.78 144.78 0) (effects (font (size 1.27 1.27)) hide))
  (property "Value" "VCC" (at 142.24 147.32 90) (effects (font (size 1.778 1.5113)) (justify left bottom)))
  (property "Footprint" "" (at 144.78 144.78 0) (effects (font (size 1.27 1.27)) hide))
  (property "Datasheet" "" (at 144.78 144.78 0) (effects (font (size 1.27 1.27)) hide)) (pin "1"))

 (symbol (lib_id "working-eagle-import:4050D") (at 96.52 93.98 0) (unit 1) (in_bom yes) (on_board yes) (dnp no)
  (property "Reference" "IC1" (at 95.25 94.615 0) (effects (font (size 1.778 1.5113)) (justify left bottom)))
  (property "Value" "4050D" (at 99.06 99.06 0) (effects (font (size 1.778 1.5113)) (justify left bottom) hide))
  (property "Footprint" "working:SO16" (at 96.52 93.98 0) (effects (font (size 1.27 1.27)) hide))
  (property "Datasheet" "" (at 96.52 93.98 0) (effects (font (size 1.27 1.27)) hide)) (pin "2") (pin "3") (pin "4") (pin "5") (pin "6") (pin "7") (pin "10") (pin "9") (pin "11") (pin "12") (pin "14") (pin "15") (pin "1") (pin "8"))

 (symbol (lib_id "working-eagle-import:GND") (at 119.38 114.3 0) (unit 1) (in_bom yes) (on_board yes) (dnp no)
  (property "Reference" "#SUPPLY2" (at 119.38 114.3 0) (effects (font (size 1.27 1.27)) hide))
  (property "Value" "GND" (at 117.475 117.475 0) (effects (font (size 1.778 1.5113)) (justify left bottom)))
  (property "Footprint" "" (at 119.38 114.3 0) (effects (font (size 1.27 1.27)) hide))
  (property "Datasheet" "" (at 119.38 114.3 0) (effects (font (size 1.27 1.27)) hide)) (pin "1"))

 (symbol (lib_id "working-eagle-import:4050D") (at 167.64 53.34 0) (unit 4) (in_bom yes) (on_board yes) (dnp no)
  (property "Reference" "IC1" (at 166.37 53.975 0) (effects (font (size 1.778 1.5113)) (justify left bottom)))
  (property "Value" "4050D" (at 170.18 58.42 0) (effects (font (size 1.778 1.5113)) (justify left bottom) hide))
  (property "Footprint" "working:SO16" (at 167.64 53.34 0) (effects (font (size 1.27 1.27)) hide))
  (property "Datasheet" "" (at 167.64 53.34 0) (effects (font (size 1.27 1.27)) hide)) (pin "2") (pin "3") (pin "4") (pin "5") (pin "6") (pin "7") (pin "10") (pin "9") (pin "11") (pin "12") (pin "14") (pin "15") (pin "1") (pin "8"))

 (symbol (lib_id "working-eagle-import:GND") (at 218.44 142.24 0) (unit 1) (in_bom yes) (on_board yes) (dnp no)
  (property "Reference" "#SUPPLY6" (at 218.44 142.24 0) (effects (font (size 1.27 1.27)) hide))
  (property "Value" "GND" (at 216.535 145.415 0) (effects (font (size 1.778 1.5113)) (justify left bottom)))
  (property "Footprint" "" (at 218.44 142.24 0) (effects (font (size 1.27 1.27)) hide))
  (property "Datasheet" "" (at 218.44 142.24 0) (effects (font (size 1.27 1.27)) hide)) (pin "1"))

 (symbol (lib_id "working-eagle-import:CPOL-USA/3216-18R") (at 144.78 127 0) (unit 1) (in_bom yes) (on_board yes) (dnp no)
  (property "Reference" "C1" (at 145.796 126.365 0) (effects (font (size 1.778 1.5113)) (justify left bottom)))
  (property "Value" "10uF/10V" (at 145.796 131.191 0) (effects (font (size 1.778 1.5113)) (justify left bottom)))
  (property "Footprint" "working:A_3216-18R" (at 144.78 127 0) (effects (font (size 1.27 1.27)) hide))
  (property "Datasheet" "" (at 144.78 127 0) (effects (font (size 1.27 1.27)) hide))
  (pin "+")
  (pin "-"))

 (symbol (lib_id "working-eagle-import:4050D") (at 88.9 134.62 0) (unit 5) (in_bom yes) (on_board yes) (dnp no)
  (property "Reference" "IC1" (at 87.63 135.255 0) (effects (font (size 1.778 1.5113)) (justify left bottom)))
  (property "Value" "4050D" (at 91.44 139.7 0) (effects (font (size 1.778 1.5113)) (justify left bottom) hide))
  (property "Footprint" "working:SO16" (at 88.9 134.62 0) (effects (font (size 1.27 1.27)) hide))
  (property "Datasheet" "" (at 88.9 134.62 0) (effects (font (size 1.27 1.27)) hide)) (pin "2") (pin "3") (pin "4") (pin "5") (pin "6") (pin "7") (pin "10") (pin "9") (pin "11") (pin "12") (pin "14") (pin "15") (pin "1") (pin "8"))

 (symbol (lib_id "working-eagle-import:4050D") (at 88.9 134.62 0) (unit 7) (in_bom yes) (on_board yes) (dnp no)
  (property "Reference" "IC1" (at 87.63 135.255 0) (effects (font (size 1.778 1.5113)) (justify left bottom)))
  (property "Value" "4050D" (at 91.44 139.7 0) (effects (font (size 1.778 1.5113)) (justify left bottom) hide))
  (property "Footprint" "working:SO16" (at 88.9 134.62 0) (effects (font (size 1.27 1.27)) hide))
  (property "Datasheet" "" (at 88.9 134.62 0) (effects (font (size 1.27 1.27)) hide)) (pin "2") (pin "3") (pin "4") (pin "5") (pin "6") (pin "7") (pin "10") (pin "9") (pin "11") (pin "12") (pin "14") (pin "15") (pin "1") (pin "8"))

 (symbol (lib_id "working-eagle-import:GND") (at 162.56 137.16 270) (unit 1) (in_bom yes) (on_board yes) (dnp no)
  (property "Reference" "#SUPPLY1" (at 162.56 137.16 0) (effects (font (size 1.27 1.27)) hide))
  (property "Value" "GND" (at 159.385 135.255 0) (effects (font (size 1.778 1.5113)) (justify left bottom)))
  (property "Footprint" "" (at 162.56 137.16 0) (effects (font (size 1.27 1.27)) hide))
  (property "Datasheet" "" (at 162.56 137.16 0) (effects (font (size 1.27 1.27)) hide)) (pin "1"))

 (symbol (lib_id "working-eagle-import:+3V3") (at 218.44 134.62 0) (mirror y) (unit 1) (in_bom yes) (on_board yes) (dnp no)
  (property "Reference" "#+3V5" (at 218.44 134.62 0) (effects (font (size 1.27 1.27)) hide))
  (property "Value" "+3V3" (at 220.98 139.7 90) (effects (font (size 1.778 1.5113)) (justify left bottom)))
  (property "Footprint" "" (at 218.44 134.62 0) (effects (font (size 1.27 1.27)) hide))
  (property "Datasheet" "" (at 218.44 134.62 0) (effects (font (size 1.27 1.27)) hide)) (pin "1"))

 (symbol (lib_id "working-eagle-import:+3V3") (at 144.78 121.92 0) (unit 1) (in_bom yes) (on_board yes) (dnp no)
  (property "Reference" "#+3V4" (at 144.78 121.92 0) (effects (font (size 1.27 1.27)) hide))
  (property "Value" "+3V3" (at 142.24 127 90) (effects (font (size 1.778 1.5113)) (justify left bottom)))
  (property "Footprint" "" (at 144.78 121.92 0) (effects (font (size 1.27 1.27)) hide))
  (property "Datasheet" "" (at 144.78 121.92 0) (effects (font (size 1.27 1.27)) hide)) (pin "1"))

 (symbol (lib_id "working-eagle-import:FIDUCIAL") (at 195.58 81.28 0) (unit 1) (in_bom yes) (on_board yes) (dnp no)
  (property "Reference" "U$2" (at 195.58 81.28 0) (effects (font (size 1.27 1.27)) hide))
  (property "Value" "FIDUCIAL" (at 195.58 81.28 0) (effects (font (size 1.27 1.27)) hide))
  (property "Footprint" "working:FIDUCIAL_1MM" (at 195.58 81.28 0) (effects (font (size 1.27 1.27)) hide))
  (property "Datasheet" "" (at 195.58 81.28 0) (effects (font (size 1.27 1.27)) hide)))

 (symbol (lib_id "working-eagle-import:+3V3") (at 88.9 124.46 0) (unit 1) (in_bom yes) (on_board yes) (dnp no)
  (property "Reference" "#+3V3" (at 88.9 124.46 0) (effects (font (size 1.27 1.27)) hide))
  (property "Value" "+3V3" (at 86.36 129.54 90) (effects (font (size 1.778 1.5113)) (justify left bottom)))
  (property "Footprint" "" (at 88.9 124.46 0) (effects (font (size 1.27 1.27)) hide))
  (property "Datasheet" "" (at 88.9 124.46 0) (effects (font (size 1.27 1.27)) hide)) (pin "1"))

 (symbol (lib_id "working-eagle-import:GND") (at 106.68 137.16 0) (unit 1) (in_bom yes) (on_board yes) (dnp no)
  (property "Reference" "#SUPPLY9" (at 106.68 137.16 0) (effects (font (size 1.27 1.27)) hide))
  (property "Value" "GND" (at 104.775 140.335 0) (effects (font (size 1.778 1.5113)) (justify left bottom)))
  (property "Footprint" "" (at 106.68 137.16 0) (effects (font (size 1.27 1.27)) hide))
  (property "Datasheet" "" (at 106.68 137.16 0) (effects (font (size 1.27 1.27)) hide)) (pin "1"))

 (symbol (lib_id "working-eagle-import:PINHD-1X8BIG") (at 213.36 142.24 0) (unit 1) (in_bom yes) (on_board yes) (dnp no)
  (property "Reference" "JP1" (at 207.01 131.445 0) (effects (font (size 1.778 1.5113)) (justify left bottom)))
  (property "Value" "PINHD-1X8BIG" (at 207.01 157.48 0) (effects (font (size 1.778 1.5113)) (justify left bottom) hide))
  (property "Footprint" "working:1X08-BIG" (at 213.36 142.24 0) (effects (font (size 1.27 1.27)) hide))
  (property "Datasheet" "" (at 213.36 142.24 0) (effects (font (size 1.27 1.27)) hide)) (pin "1") (pin "2") (pin "3") (pin "4") (pin "5") (pin "6") (pin "7") (pin "8"))

 (symbol (lib_id "working-eagle-import:4050D") (at 116.84 134.62 0) (unit 6) (in_bom yes) (on_board yes) (dnp no)
  (property "Reference" "IC1" (at 115.57 135.255 0) (effects (font (size 1.778 1.5113)) (justify left bottom)))
  (property "Value" "4050D" (at 119.38 139.7 0) (effects (font (size 1.778 1.5113)) (justify left bottom) hide))
  (property "Footprint" "working:SO16" (at 116.84 134.62 0) (effects (font (size 1.27 1.27)) hide))
  (property "Datasheet" "" (at 116.84 134.62 0) (effects (font (size 1.27 1.27)) hide)) (pin "2") (pin "3") (pin "4") (pin "5") (pin "6") (pin "7") (pin "10") (pin "9") (pin "11") (pin "12") (pin "14") (pin "15") (pin "1") (pin "8"))

 (symbol (lib_id "working-eagle-import:LP298XS") (at 180.34 137.16 270) (unit 1) (in_bom yes) (on_board yes) (dnp no)
  (property "Reference" "IC2" (at 175.26 124.46 90) (effects (font (size 1.778 1.5113)) (justify left bottom)))
  (property "Value" "LP298XS" (at 180.34 137.16 0) (effects (font (size 1.27 1.27)) hide))
  (property "Footprint" "working:SOT23-5L" (at 180.34 137.16 0) (effects (font (size 1.27 1.27)) hide))
  (property "Datasheet" "" (at 180.34 137.16 0) (effects (font (size 1.27 1.27)) hide)) (pin "1") (pin "2") (pin "3") (pin "4") (pin "5"))

 (sheet_instances (path "" (page "1"))))
